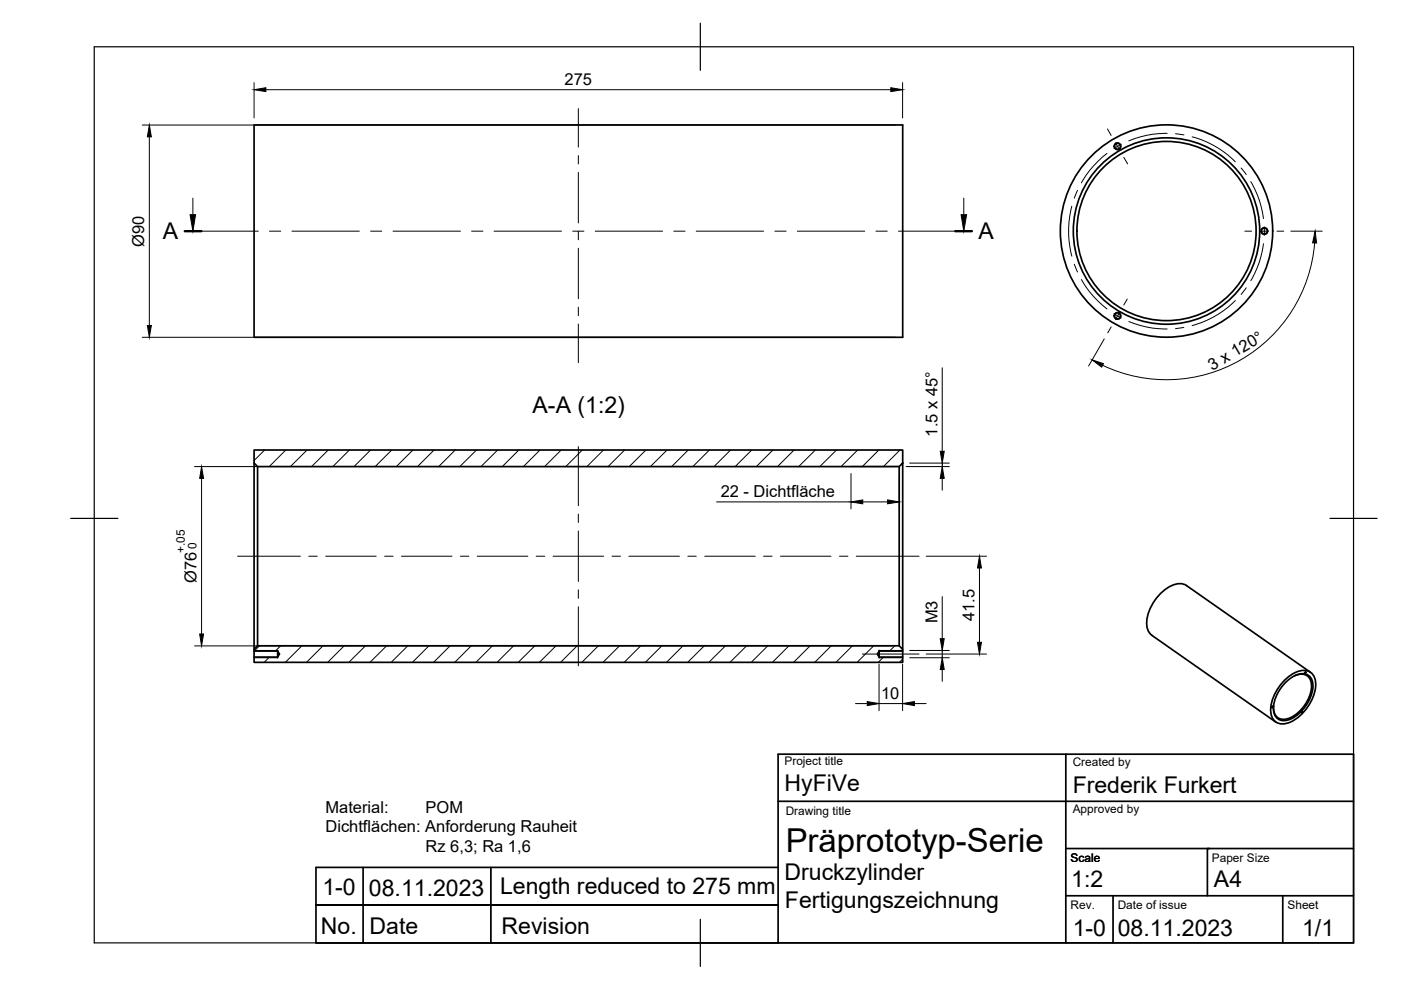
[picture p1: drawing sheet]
<svg xmlns="http://www.w3.org/2000/svg" width="297mm" height="210mm" viewBox="0 0 297 210" stroke-linecap="round" stroke-linejoin="round" font-family="sans-serif">
<!-- layer: Visible -->
<g fill="none" stroke="#000" stroke-width=".36">
<path d="M53.9 26.5h137.5v45h-137.5zM53.9 98.2v39.5M54.6 98.9v38M190.6 98.9v38M191.4 98.2v-2.8h-137.5v2.8l.7 .7h136l.8-.7v39.5M53.9 138v1.3M54.6 136.9h136l.8 .8v.3h-5l-.4 .7 .4 .6h5v1.1h-137.5v-1.1h5l.3-.6-.3-.7h-5v-.3zM58.9 137.9v1.6M186.4 137.9v1.6M191.4 138v1.3M269.7 149.8h.2l-.2 .2zM272.4 144.2a5.7 5.7 0 0 1 4.6-2 2.8 2.8 0 0 1 1.9 3.4 9.7 9.7 0 0 1-6 7.8 2.53 2.53 0 0 1-3.5-2.5 9.4 9.4 0 0 1 3-6.7z"/>
<path d="M272.4 144.8a5.2 5.2 0 0 1 4.2-1.9 2.44 2.44 0 0 1 1.8 3 8.6 8.6 0 0 1-5.4 6.8 2.34 2.34 0 0 1-2.4-.5 2.34 2.34 0 0 1-.6-2.4 8.7 8.7 0 0 1 2.4-5zM274.5 143.3a2.34 2.34 0 0 1 2.7 0 2.34 2.34 0 0 1 .9 2.6 8.2 8.2 0 0 1-5.2 6.5 2.24 2.24 0 0 1-2.9-2.7M275.9 150.9h.2l-.2 .2zM276.7 142.6h.2l-.3 .2zM277.9 142.6l-26.3-18.4a3.9 3.9 0 0 0-4.5 .7 9.5 9.5 0 0 0-3.9 8l.5 1.3 .5 .5 26.3 18.4"/>
<circle cx="236.9" cy="31" r=".62"/>
<circle cx="247.3" cy="49" r="22.5"/>
<circle cx="247.3" cy="49" r="19.8"/>
<circle cx="247.3" cy="49" r="19"/>
<circle cx="268.1" cy="49" r=".62"/>
<circle cx="236.9" cy="67" r=".62"/>
</g>
<!-- layer: Visible Narrow -->
<g fill="none" stroke="#000" stroke-width=".21">
<path d="M53.9 139.5h5M53.9 137.9h5M186.4 139.5h5M186.4 137.9h5"/>
<circle cx="236.9" cy="31" r=".77"/>
<circle cx="268.1" cy="49" r=".77"/>
<circle cx="236.9" cy="67" r=".77"/>
</g>
<!-- layer: TitleBlock -->
<path d="M226 159.9v40M165 169.9h122M226 179.9h30.5M287 179.9h-31v10M67 191.9h98h-98M77 183.9v16M104.1 183.9v16M165 183.9h-98v16h98v-40h122v40h-220M226 189.9h61M236 189.9v10M272 189.9v10" fill="none" stroke="#000" stroke-width=".36"/>
<!-- layer: Hatching -->
<g fill="none" stroke="#000" stroke-width=".21">
<path d="M56.1 95.4l-2.2 2.3M60.6 95.4l-3.5 3.5M65.1 95.4l-3.5 3.5M69.6 95.4l-3.5 3.5M74.1 95.4l-3.5 3.5M78.5 95.4l-3.4 3.5M83 95.4l-3.5 3.5M87.5 95.4l-3.5 3.5M92 95.4l-3.5 3.5M96.5 95.4l-3.5 3.5M101 95.4l-3.5 3.5M105.5 95.4l-3.5 3.5"/>
<path d="M110 95.4l-3.5 3.5M114.5 95.4l-3.5 3.5M119 95.4l-3.5 3.5M123.4 95.4l-3.4 3.5M127.9 95.4l-3.5 3.5M132.4 95.4l-3.5 3.5M136.9 95.4l-3.5 3.5M141.4 95.4l-3.5 3.5M145.9 95.4l-3.5 3.5M150.4 95.4l-3.5 3.5M154.9 95.4l-3.5 3.5M159.4 95.4l-3.5 3.5"/>
<path d="M163.9 95.4l-3.5 3.5M168.3 95.4l-3.5 3.5M172.8 95.4l-3.5 3.5M177.3 95.4l-3.5 3.5M181.8 95.4l-3.5 3.5M186.3 95.4l-3.5 3.5M190.8 95.4l-3.5 3.5M55 136.9l-1.1 1.1M57.1 139.3l-1.1 1.1M59.5 136.9l-1.1 1.1M64 136.9l-3.5 3.5M68.5 136.9l-3.5 3.5"/>
<path d="M73 136.9l-3.5 3.5M77.5 136.9l-3.5 3.5M82 136.9l-3.6 3.5M86.4 136.9l-3.5 3.5M90.9 136.9l-3.5 3.5M95.4 136.9l-3.5 3.5M99.9 136.9l-3.5 3.5M104.4 136.9l-3.5 3.5M108.9 136.9l-3.5 3.5M113.4 136.9l-3.5 3.5M117.9 136.9l-3.5 3.5M122.4 136.9l-3.5 3.5"/>
<path d="M126.9 136.9l-3.5 3.5M131.3 136.9l-3.5 3.5M135.8 136.9l-3.5 3.5M140.3 136.9l-3.5 3.5M144.8 136.9l-3.5 3.5M149.3 136.9l-3.5 3.5M153.8 136.9l-3.5 3.5M158.3 136.9l-3.5 3.5M162.8 136.9l-3.5 3.5M167.3 136.9l-3.5 3.5M171.7 136.9l-3.4 3.5M176.2 136.9l-3.5 3.5"/>
<path d="M180.7 136.9l-3.5 3.5M185.2 136.9l-3.5 3.5M187.3 139.3l-1.1 1.1M189.7 136.9l-1.1 1.1M191.4 139.8l-.7 .6"/>
</g>
<!-- layer: Section Lines -->
<path d="M39.2 49h3.5M202.5 49h3.6" fill="none" stroke="#000" stroke-width=".51"/>
<path d="M40.9 42v3.5M204.3 42v3.5" fill="none" stroke="#000" stroke-width=".21"/>
<path d="M40.3 45.5h1.2l-.6 3.5zM203.8 45.5h1.1l-.6 3.5z" fill="#000" stroke="#000" stroke-width=".21"/>
<!-- layer: FD_Dimensions -->
<g fill="none" stroke="#000" stroke-width=".21">
<path d="M53.9 17.5v7.5M56.4 19h132.5M191.4 17.5v7.5M30.2 26.5h159.7M31.7 29v40M273.7 49h6.6M278.7 51.5a31.5 31.5 0 0 1-44.9 26M30.2 71.5h159.7M199.8 78v17.7M234.1 71.9l-3.3 5.7M41.3 98.9h147.8M192.1 98.9h9.2"/>
<path d="M192.9 98.2h8.4M199.8 98.2v.7M42.7 101.4v33M151.9 106.4h28.5M180.4 100.4v7.5M182.9 106.4h5.3M190.7 100.4v7.5M196.4 117.9h12.8M199.8 101.4v2.5M41.3 136.9h147.8M192.9 139.5h8.4M192.9 137.9h8.4"/>
<path d="M196.4 138.7h12.8M199.8 126.5v8.9M199.8 137.9v1.6M207.7 120.4v15.8M181.4 149.2h2.5M186.4 140.8v9.9M186.4 149.2h5M191.4 140.8v9.9M193.9 149.2h2.5M199.8 142v2.5"/>
</g>
<g fill="#000" stroke="#000" stroke-width=".21">
<path d="M53.9 19l2.5-.4v.8zM188.9 18.6l2.5 .4-2.5 .4zM31.7 26.5l.4 2.5h-.9zM278.8 49l.3 2.5h-.8zM31.2 69h.9l-.4 2.5zM231.5 76.3l2.5 .8-.4 .7zM199.3 95.7h.9l-.4 2.5zM42.7 98.9l.5 2.5h-.9zM180.4 106.4l2.5-.4v.8zM188.2 106l2.5 .4-2.5 .4zM199.8 98.9l.4 2.5h-.9zM42.3 134.4h.9l-.5 2.5z"/>
<path d="M199.3 135.4h.9l-.4 2.5zM207.2 136.2h.9l-.4 2.5zM207.7 117.9l.4 2.5h-.9zM183.9 148.8l2.5 .4-2.5 .4zM191.4 149.2l2.5-.4v.8zM199.8 139.5l.4 2.5h-.9z"/>
</g>
<!-- layer: Border -->
<path d="M20 9.9h267v190h-267zM148.5 4.9v10M15 109.9h10M282 109.9h10M148.5 194.9v10" fill="none" stroke="#000" stroke-width=".25"/>
<!-- layer: Smart Centers -->
<g fill="none" stroke="#000" stroke-width=".21">
<path d="M122.6 23v8.2M122.6 33v1.8M122.6 36.5v10.8M234.7 32.5l-2 1.8a19 19 0 0 0-3.4 4.5M234.8 27.3l.8 1.4M236.5 30.3l.9 1.5M237.7 30.6l-1.5 .9M238.3 33.4l.8 1.3M247.5 28.3h-.5a20.6 20.6 0 0 0-7.7 1.6M249.2 28.4l1.8 .2M252.8 29a20.2 20.2 0 0 1 9.1 5.3M263.1 35.6l1.1 1.4"/>
<path d="M265.2 38.5l.2 .4a20.4 20.4 0 0 1 2.5 7.4M122.6 49.1v1.7M122.6 52.6v10.7M227.2 43.7a20.7 20.7 0 0 0 0 10.6M227.8 56l.7 1.7M228.5 40.4l-.7 1.6M229.3 59.3l.2 .3a21.1 21.1 0 0 0 5.2 5.9M263.9 49h1.5M267.2 49h1.7M267.9 51.7a20.1 20.1 0 0 1-2.7 7.8M268.1 48.1v1.8M270.7 49h1.5"/>
<path d="M122.6 65.1v1.8M122.6 68.7v8.2M235.6 69.3l-.7 1.3M236.2 66.5l1.5 .9M237.4 66.2l-.9 1.5M239 63.4l-.7 1.3M239.3 68.2l1.3 .4a19.9 19.9 0 0 0 6.9 1.2M251 69.4l-1.8 .3M261.9 63.7a20.3 20.3 0 0 1-9.1 5.3M264.2 61l-1.1 1.4M122.6 94.7v12.5M50.4 117.9h13.3"/>
<path d="M65.5 117.9h1.8M69 117.9h10.8M81.6 117.9h1.7M85.1 117.9h10.7M97.6 117.9h1.8M101.2 117.9h10.7M113.7 117.9h1.8M117.3 117.9h10.7M122.6 109v1.8M122.6 112.6v10.7M129.8 117.9h1.8M133.3 117.9h10.8"/>
<path d="M145.8 117.9h1.8M149.4 117.9h10.7M161.9 117.9h1.8M165.5 117.9h10.7M178 117.9h1.8M181.5 117.9h13.4M122.6 125.1v1.8M122.6 128.6v12.6M182.9 138.7h12"/>
</g>
<!-- layer: Sketch1 -->
<path d="M180.4 98.9h10.3" fill="none" stroke="#000" stroke-width=".25"/>
<!-- layer: Sketch2 -->
<g fill="none" stroke="#000" stroke-width=".21">
<path d="M40.9 49h13.9M57.1 49h2.4M61.9 49h14.3M78.6 49h2.3M83.3 49h14.3M100 49h2.4M104.8 49h14.2M121.4 49h2.4M126.2 49h14.3M142.9 49h2.3M147.6 49h14.3M164.3 49h2.4"/>
<path d="M169.1 49h14.2M185.7 49h2.4M190.5 49h13.8"/>
</g>
<text font-size="7" x="166.6" y="180.6">Präprototyp-Serie</text>
<g font-size="4.9">
<text x="34.5" y="50.8">A</text>
<text x="207.5" y="50.8">A</text>
<text x="112.9" y="87.5">A-A (1:2)</text>
<text x="166.3" y="167.8">HyFiVe</text>
<text x="227.4" y="168.1">Frederik Furkert</text>
<text x="68.3" y="189.8">1-0</text>
<text x="78.2" y="189.9">08.11.2023</text>
<text x="106" y="189.6">Length reduced to 275 mm</text>
<text x="166.3" y="186.6">Druckzylinder</text>
<text x="227.1" y="188.1">1:2</text>
<text x="257.4" y="188.1">A4</text>
<text x="166.4" y="192.6">Fertigungszeichnung</text>
<text x="68" y="198">No. Date</text>
<text x="106.4" y="198">Revision</text>
<text x="227.5" y="198.6">1-0</text>
<text x="237" y="198.4">08.11.2023</text>
<text x="276.1" y="198.6">1/1</text>
</g>
<g font-size="3.5">
<text x="119.7" y="18">275</text>
<text x="30.6" y="52.3" transform="rotate(-90 30.6 52.3)">Ø90</text>
<text x="257" y="78.6" transform="rotate(-30 257 78.6)">3 x 120°</text>
<text x="198.7" y="92.6" transform="rotate(-90 198.7 92.6)">1.5 x 45°</text>
<text x="152.8" y="105.4">22 - Dichtfläche</text>
<text x="41.6" y="123.7" transform="rotate(-90 41.6 123.7)">Ø76</text>
<text x="206.6" y="131.6" transform="rotate(-90 206.6 131.6)">41.5</text>
<text x="198.7" y="132.2" transform="rotate(-90 198.7 132.2)">M3</text>
<text x="186.8" y="148.1">10</text>
<text x="69" y="172.3">Material:</text>
<text x="90.2" y="172.3">POM</text>
<text x="69" y="176.5">Dichtflächen: Anforderung Rauheit</text>
<text x="90.2" y="180.7">Rz 6,3; Ra 1,6</text>
</g>
<g font-size="2.5">
<text x="39.2" y="117.2" transform="rotate(-90 39.2 117.2)">+.05</text>
<text x="41.6" y="116.4" transform="rotate(-90 41.6 116.4)">0</text>
<text x="166.3" y="162.1">Project title</text>
<text x="227.4" y="162.4">Created by</text>
<text x="166.6" y="172.9">Drawing title</text>
<text x="227.4" y="172.5">Approved by</text>
<text x="227" y="182.7">Scale</text>
<text x="256.9" y="182.7">Paper Size</text>
<text x="227" y="192.7">Rev.</text>
<text x="237" y="192.7">Date of issue</text>
<text x="273" y="192.7">Sheet</text>
</g>
</svg>
